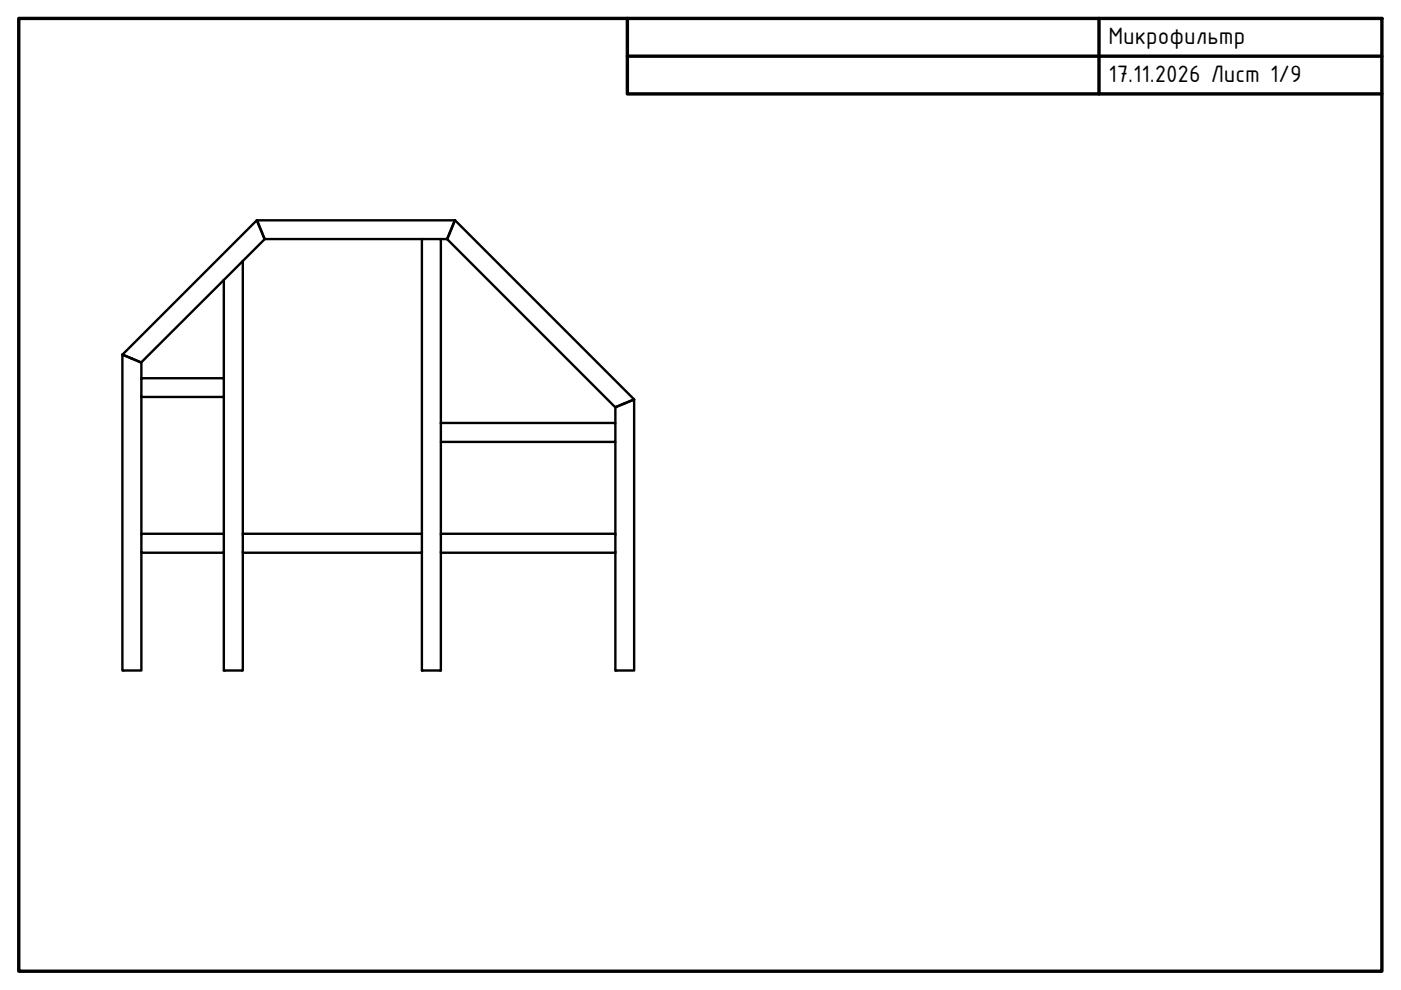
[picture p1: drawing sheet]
<svg xmlns="http://www.w3.org/2000/svg" width="297mm" height="210mm" viewBox="0 0 297 210" stroke-linecap="round" stroke-linejoin="round" font-family="sans-serif">
<!-- layer: Visible (ISO) -->
<g fill="none" stroke="#000" stroke-width=".51">
<path d="M47.5 59.4v20.8M51.5 55.3l-4 4.1M51.5 55.3l4.6-4.6-1.7-4-28.4 28.5 4 1.6 17.5-17.4M51.5 55.3v57.9M89.5 50.7v62.5M93.5 50.7h1.3l1.6-4h-41.9l1.6 4h37.4v39M96.5 46.7l38 38-4.1 1.6-35.6-35.6zM26.1 75.2h-.1M26.1 75.3h.1M26.2 75.3h.1M27.9 76h.1M30 80.2h17.5v4h-17.5z"/>
<path d="M30 80.2v-3.3l-4-1.7v67h4v-25M30 84.2v29M47.5 84.2v29M93.5 89.7h37v4h-37zM93.5 93.7v19.5M130.5 89.7v-3.3l4-1.7v57.5h-4v-25M130.5 93.7v19.5M132.5 85.5h.1M132.5 85.4v.1M134.2 84.8h.1M134.3 84.8h.1M134.3 84.7h.1"/>
<path d="M30 113.2h17.5v4h-17.5zM47.5 117.2v25h4v-25M51.5 113.2h38v4h-38zM89.5 117.2v25h4v-25M93.5 113.2h37v4h-37z"/>
</g>
<!-- layer: Border (ISO) -->
<path d="M4 3.9h289v202h-289zM133 3.9v16h160M133 11.9h160M233 3.9v16" fill="none" stroke="#000" stroke-width=".72"/>
<g font-size="5.4">
<text x="235" y="9.4">Микрофильтр</text>
<text x="235" y="17.4">17.11.2026 Лист 1/9</text>
</g>
</svg>
